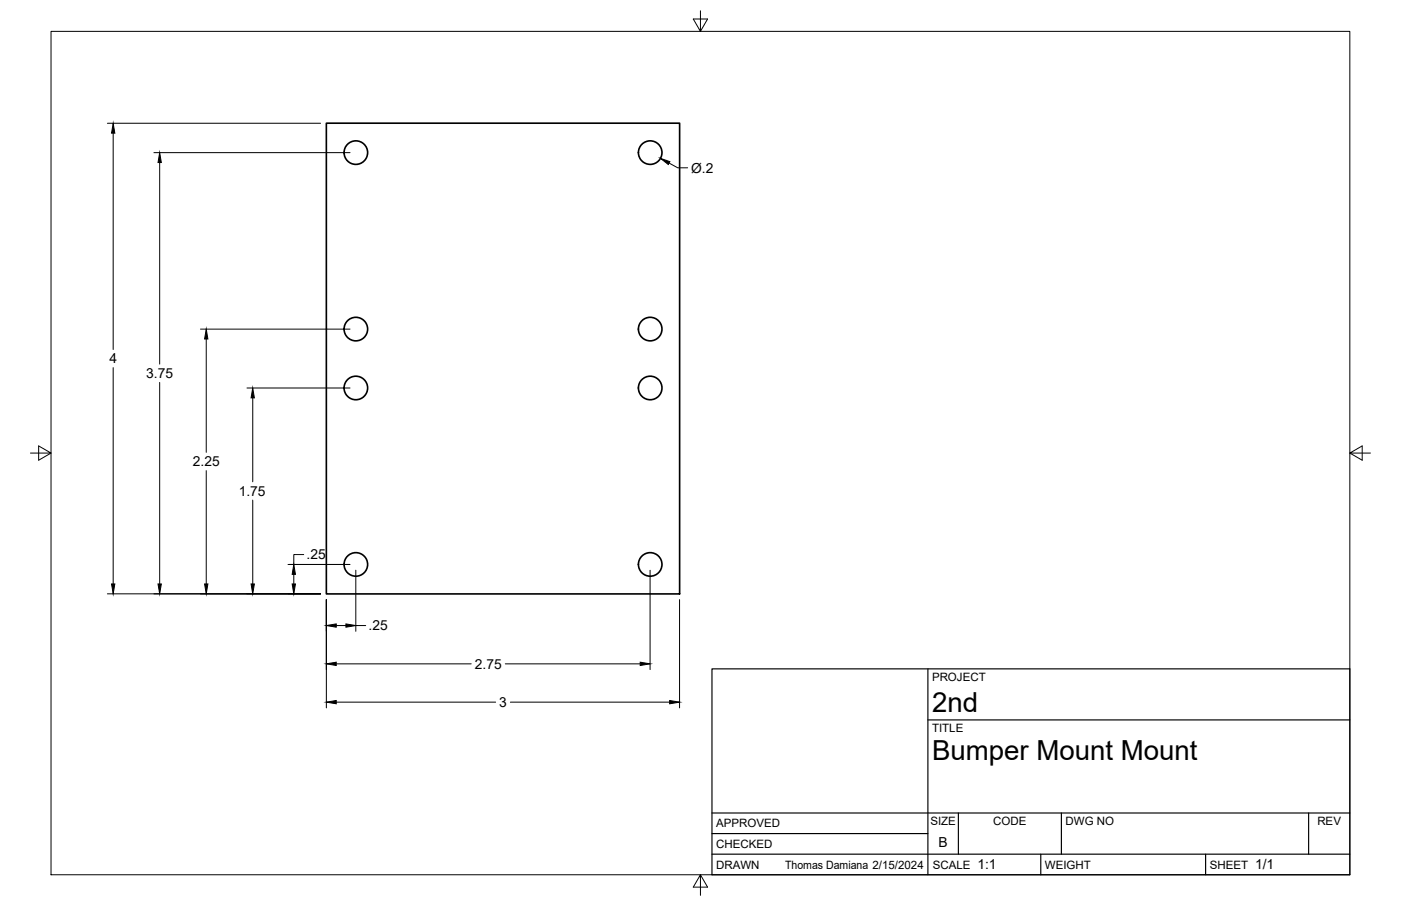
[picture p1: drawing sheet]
<svg xmlns="http://www.w3.org/2000/svg" width="432mm" height="279mm" viewBox="0 0 432 279" stroke-linecap="round" stroke-linejoin="round" font-family="sans-serif">
<!-- layer: Visible -->
<g fill="none" stroke="#000" stroke-width=".51">
<path d="M100.6 38h108.9v145.2h-108.9z"/>
<circle cx="109.7" cy="47.1" r="3.6"/>
<circle cx="200.4" cy="47.1" r="3.6"/>
<circle cx="109.7" cy="101.5" r="3.6"/>
<circle cx="109.7" cy="119.6" r="3.6"/>
<circle cx="200.4" cy="119.6" r="3.6"/>
<circle cx="200.4" cy="101.5" r="3.6"/>
<circle cx="109.7" cy="174.1" r="3.6"/>
<circle cx="200.4" cy="174.1" r="3.6"/>
</g>
<!-- layer: Border -->
<path d="M15.7 9.7h400.3v260.1h-400.3zM215.9 3.3v6.4l-2.2-3.8h4.4l-2.2 3.8M9.4 139.7h6.3l-3.8-2.2v4.4l3.8-2.2M416 139.7l3.8 2.2v-4.4l-3.8 2.2h6.4M215.9 269.8l2.2 3.8h-4.4l2.2-3.8v6.3" fill="none" stroke="#000" stroke-width=".31"/>
<!-- layer: Titleblock -->
<path d="M219.4 206.3h196.6v63.5h-196.6zM286 206.3v63.5M286 222h130M219.4 257.1h66.6M219.4 250.7h196.6M295.4 250.7v12.7M327.1 250.7v12.7M403.3 250.7v12.7M219.4 263.4h196.6M320.8 263.4v6.4M371.6 263.4v6.4" fill="none" stroke="#000" stroke-width=".36"/>
<!-- layer: FD_Dimensions -->
<g fill="none" stroke="#000" stroke-width=".31">
<path d="M33.1 38h65.7M34.9 41.1v66.7M47.4 47.1h60.5M49.2 50.1v62.2M206.2 50.3l2.7 1.5h3M34.9 113.4v66.7M49.2 117.9v62.2M61.8 101.5h46.1M63.6 104.5v35M76.1 119.7h31.8M77.9 122.7v25.9M63.6 145.1v35"/>
<path d="M77.9 154.2v25.9M88.8 174.1h19.1M90.6 177.1v3M93.6 171h-3v3.1M109.7 175.9v18.8M200.4 175.9v30.6M33.1 183.1h65.7M100.6 184.9v33.4M103.6 192.9h3M109.7 192.9h3M209.4 184.9v33.4M103.6 216.5h49.2"/>
<path d="M103.6 204.7h41.6M155.7 204.7h41.6M157.3 216.5h49.1"/>
</g>
<g fill="#000" stroke="#000" stroke-width=".31">
<path d="M34.9 38l.5 3.1h-1zM49.2 47.1l.5 3h-1zM203.6 48.8l2.9 1-.5 .9zM63.6 101.5l.5 3h-1zM77.9 119.7l.5 3h-1zM90.6 174.1l.5 3h-1.1zM34.4 180.1h1l-.5 3zM48.7 180.1h1l-.5 3zM63.1 180.1h1l-.5 3zM77.4 180.1h1l-.5 3zM90 180.1h1.1l-.5 3zM100.6 192.9l3-.5v1z"/>
<path d="M106.6 192.4l3.1 .5-3.1 .5zM100.6 216.5l3-.5v1zM100.6 204.7l3-.5v1zM197.3 204.2l3.1 .5-3.1 .5zM206.4 216l3 .5-3 .5z"/>
</g>
<g font-size="8.5">
<text x="287.3" y="219.5">2nd</text>
<text x="287.3" y="234.5">Bumper Mount Mount</text>
</g>
<g font-size="4.3">
<text x="213" y="53.2">Ø.2</text>
<text x="33.8" y="112.1">4</text>
<text x="45.1" y="116.6">3.75</text>
<text x="59.4" y="143.8">2.25</text>
<text x="73.6" y="152.9">1.75</text>
<text x="94.5" y="172.5">.25</text>
<text x="113.6" y="194.4">.25</text>
<text x="146.4" y="206.2">2.75</text>
<text x="153.8" y="218">3</text>
<text x="289.3" y="261.2">B</text>
<text x="301.2" y="268.1">1:1</text>
<text x="386.8" y="268.1">1/1</text>
</g>
<g font-size="3.5">
<text x="287.3" y="210.1">PROJECT</text>
<text x="287.3" y="225.8">TITLE</text>
<text x="220.7" y="255.2">APPROVED</text>
<text x="286.7" y="254.5">SIZE</text>
<text x="306.1" y="254.5">CODE</text>
<text x="328.4" y="254.5">DWG NO</text>
<text x="406" y="254.5">REV</text>
<text x="220.7" y="261.5">CHECKED</text>
<text x="220.7" y="267.9">DRAWN</text>
<text x="242" y="267.9">Thomas Damiana 2/15/2024</text>
<text x="287.5" y="267.9">SCALE</text>
<text x="322.1" y="267.9">WEIGHT</text>
<text x="372.9" y="267.9">SHEET</text>
</g>
</svg>
